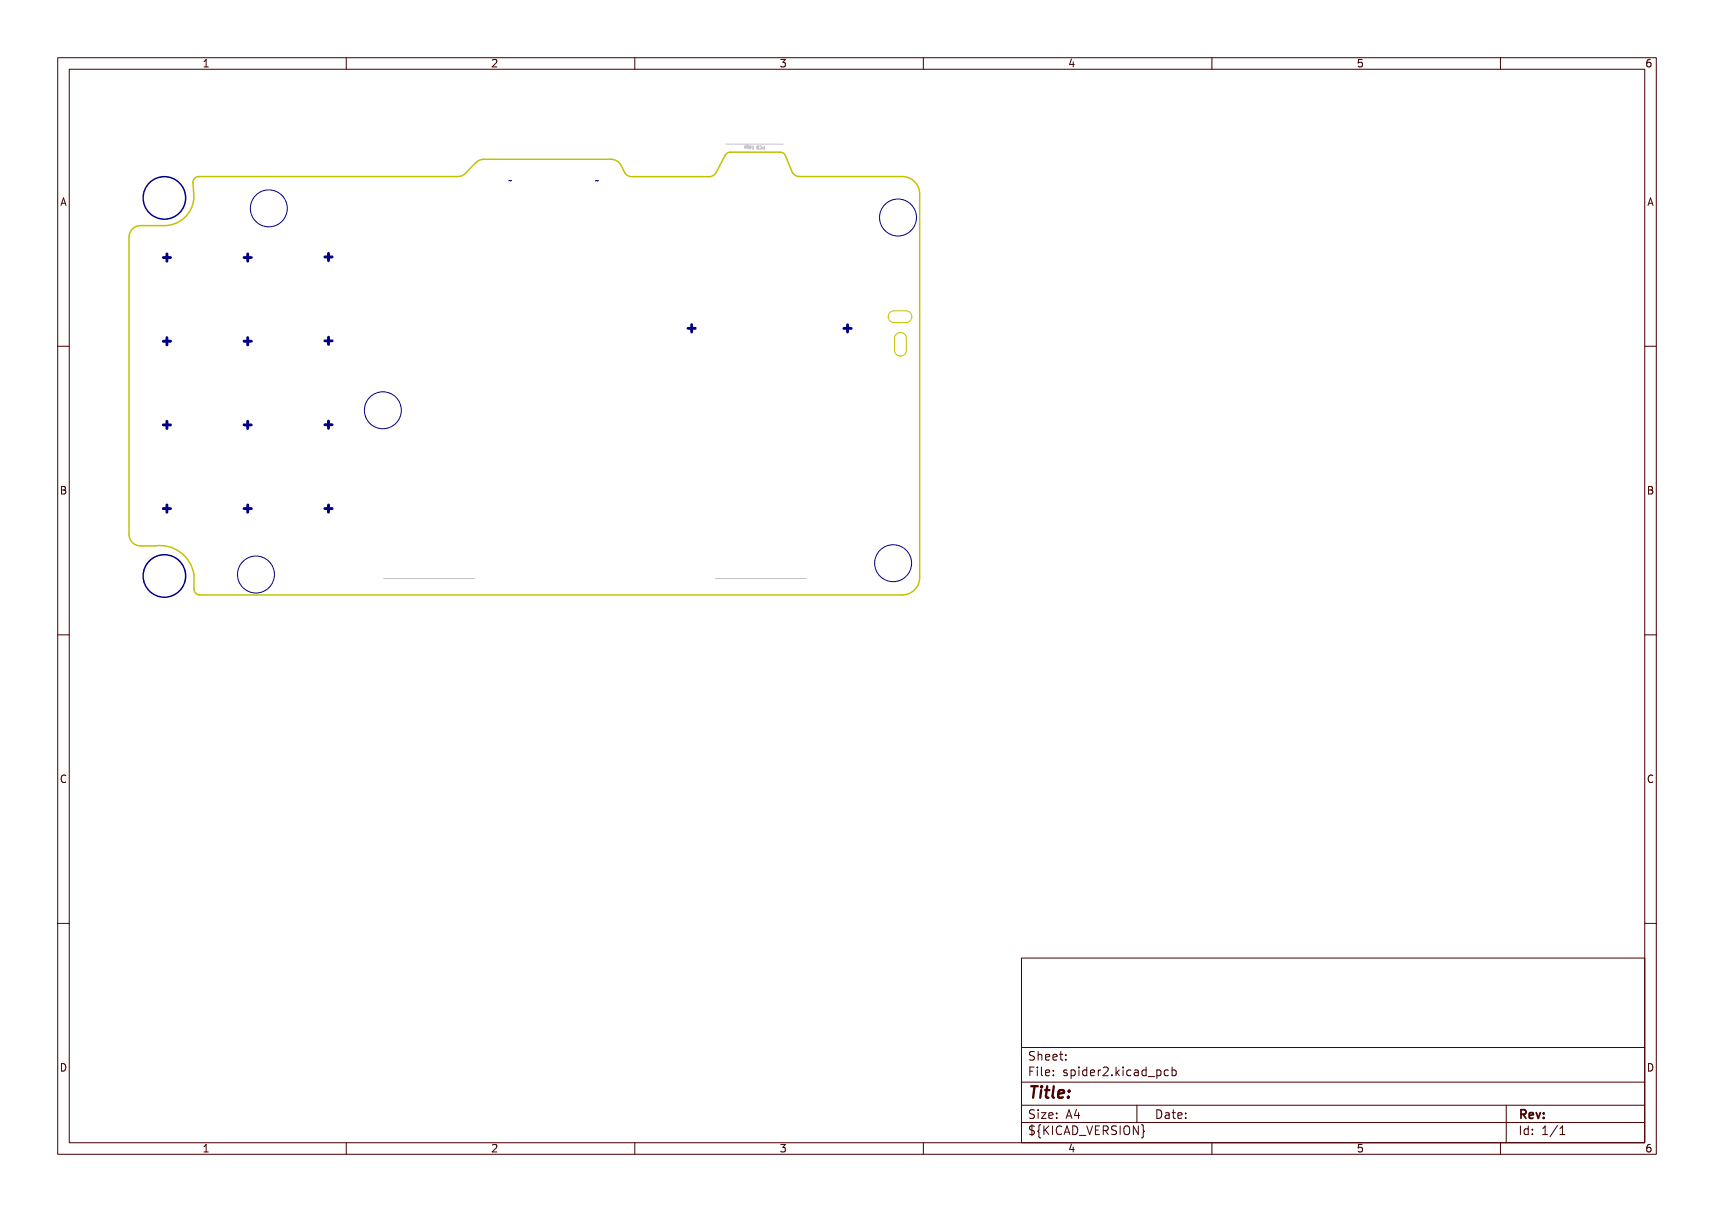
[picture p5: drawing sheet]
<svg xmlns="http://www.w3.org/2000/svg" width="297mm" height="210mm" viewBox="0 0 297 210" stroke-linecap="round" stroke-linejoin="round" font-family="sans-serif">
<g fill="none" stroke="#000084" stroke-width=".17">
<path d="M88.6 31.2l-.4 .1M103.7 31.3l-.5 .1"/>
<circle cx="46.6" cy="36.1" r="3.2"/>
<circle cx="155.6" cy="37.7" r="3.2"/>
<circle cx="66.3" cy="71.1" r="3.2"/>
<circle cx="44.4" cy="99.6" r="3.2"/>
<circle cx="154.8" cy="97.6" r="3.2"/>
</g>
<path d="M22.9 39.7l.9-.5 .6-.1h4a5.1 5.1 0 0 0 5.2-5l-.2-2.4a1 1 0 0 1 1-1.1h45a1.7 1.7 0 0 0 1.3-.6l1.7-1.8a2 2 0 0 1 1.5-.6h22a2 2 0 0 1 1.8 1.1l.6 1.2a1.39 1.39 0 0 0 1.2 .7h13.3a1.39 1.39 0 0 0 1.3-.7l1.5-3a1 1 0 0 1 .9-.5h8.7a1 1 0 0 1 .9 .6l1.2 2.9a1.39 1.39 0 0 0 1.3 .7h17.8a3 3 0 0 1 3 3v66.5a3 3 0 0 1-3 3h-121.8a1 1 0 0 1-1-1 6.2 6.2 0 0 0-4.8-7.5h-4.4a2 2 0 0 1-2-2v-51.5v-.5z" fill="none" stroke="#c2c200" stroke-width=".25"/>
<path d="M154.2 54.1l.7-.2h2.1a1.02 1.02 0 0 1 1 1 1.02 1.02 0 0 1-1 1h-2.1a1.02 1.02 0 0 1-.9-.6 1.02 1.02 0 0 1 .2-1.2zM155.3 57.9a1.03 1.03 0 0 1 1.1-.2 1.03 1.03 0 0 1 .7 .9v2.1a1.02 1.02 0 0 1-1.1 1 1.02 1.02 0 0 1-1-1v-2.1z" fill="none" stroke="#c2c200" stroke-width=".17"/>
<g fill="none" stroke="#c2c2c2" stroke-width=".17">
<path d="M125.7 25h10M129 25.3l.2 .1v.2h-.2v-.1h.2M129.7 25.2h-.3v.4h.2l.1-.2-.3-.1M129.9 25.3l.2 .1v.2h-.2M129.9 25.3v.5M130.3 25.3h.3v.5h-.3M130.4 25.6h.2M131.2 25.8h.1M131.3 25.6l-.1-.2 .2-.1v.5h-.2M131.3 25.6l-.1 .2M131.3 25.6h.1M131.7 25.4a.22 .22 0 0 1 .3 .2 .22 .22 0 0 1-.3 .2"/>
<path d="M132.4 25.3v.5h-.2v-.2h.2M66.5 100.2h15.7M124 100.2h15.7"/>
</g>
<g fill="none" stroke="#000084" stroke-width=".25">
<circle cx="28.5" cy="34.3" r="3.7"/>
<circle cx="28.5" cy="99.8" r="3.7"/>
</g>
<g fill="none" stroke="#000084" stroke-width=".5">
<path d="M28.3 44.6h1.3M28.3 59.1h1.3M28.9 44v1.3M28.9 58.5v1.3M42.3 44.6h1.3M42.3 59.1h1.3M42.9 44v1.3M42.9 58.5v1.3M56.3 59.1h1.3M56.3 44.5h1.3M56.9 43.9v1.3M56.9 58.4v1.3"/>
<path d="M119.2 56.9h1.3M119.8 56.3v1.2M146.2 56.9h1.3M146.9 56.3v1.2M28.3 73.6h1.3M28.9 73v1.3M42.3 73.6h1.3M42.9 73v1.3M56.3 73.6h1.3M56.9 73v1.2M28.3 88.1h1.3M28.9 87.5v1.3"/>
<path d="M42.3 88.1h1.3M42.9 87.5v1.3M56.3 88.1h1.3M56.9 87.5v1.3"/>
</g>
<g fill="none" stroke="#480000" stroke-width=".17">
<path d="M10 10h277v190h-277zM12 12h273v186h-273zM35.3 11.6h.8M35.3 10.7l.4-.4v1.3M60 10v2M85.3 10.4l.5-.1 .3 .4-.8 .9h.8M110 10v2M135.3 10.3h.8l-.4 .5 .3 .1v.6l-.2 .1-.5-.1M160 10v2M185.7 10.2l-.4 1h.9M186 10.7v.9M210 10v2"/>
<path d="M236 10.3h-.6l-.1 .6 .2-.1 .5 .1 .1 .1-.1 .5-.2 .1-.5-.1M260 10v2M286 10.3l-.4 .1a.87 .87 0 0 0 0 1.2l.4-.1 .1-.5-.3-.2-.3 .1-.2 .1M10.6 35.6l.4-1.3 .4 1.3M10.7 35.2h.6M285.6 35.6l.4-1.3 .4 1.3M285.7 35.2h.6M10 60h2M285 60h2M10.7 84.3l.6 .1v.3l-.2 .2a.35 .35 0 0 1 .3 .3 .35 .35 0 0 1-.2 .4h-.5zM10.7 84.9h.4M285.7 84.3l.6 .1v.3l-.2 .2a.35 .35 0 0 1 .3 .3 .35 .35 0 0 1-.2 .4h-.5z"/>
<path d="M285.7 84.9h.4M10 110h2M285 110h2M11.4 134.4a.62 .62 0 0 0-.9 .5 .62 .62 0 0 0 .7 .7l.2-.1M286.4 134.4a.62 .62 0 0 0-.9 .5 .62 .62 0 0 0 .7 .7l.2-.1M10 160h2M285 160h2M177 166h108v32h-108zM10.7 184.3a.66 .66 0 0 1 .7 .6 .66 .66 0 0 1-.7 .7zM35.3 198.7l.4-.4v1.3M35.3 199.6h.8M60 198v2"/>
<path d="M85.3 198.4l.5-.1 .3 .4-.8 .9h.8M110 198v2M135.3 198.3h.8l-.4 .5 .3 .1v.6l-.2 .1-.5-.1M160 198v2M177 194.5h108M177 191.5h108M177 187.5h108M177 181.5h108M178.5 185.6h.5M178.8 194.9v1.9M179.2 184.9h-.7v1.5M179.2 192.4l-.5-.1-.2 .1v.5l.6 .3 .1 .3-.2 .3-.6-.1"/>
<path d="M179.2 195.2l-.5-.1-.2 .1v.5l.6 .3 .1 .3-.2 .3-.6-.1M179.2 182.3l-.5-.1-.2 .1v.5l.6 .3 .1 .3-.2 .3-.6-.1M179.7 184.9v.1M179.7 185.4v1M179.9 182.2v1.5M179.9 192.3v.1M179.9 192.8v1M179.9 182.8l.2-.1 .4 .1v.9M180.3 194.9l-.3 .2v.7l-.2 .2 .2 .2v.8l.3 .2M180.5 192.8h.7l-.7 1h.7M180.5 184.9v1.3l.2 .2M180.9 195.1v1.5"/>
<path d="M181.1 195.7l.6 .9M181.2 185.9l.7-.2-.1-.2-.4-.1-.2 .2v.7h.6M181.2 183.2l.7-.1-.1-.3-.4-.1-.2 .2v.7h.6M181.7 193.3l.8-.1-.1-.3-.4-.1-.3 .2 .1 .7h.6M181.7 195.1l-.8 .9M182.4 195.1v1.5M182.5 183.2l.7-.1-.1-.3-.4-.1-.2 .2v.7h.6M182.5 186.3v.1M182.5 185.5v.1M183.1 193.7v.1M183.1 192.9v.1M183.6 182.7h.6"/>
<path d="M183.8 182.2v1.3l.4 .2M184 195.2a.6 .6 0 0 0-.8 0 .6 .6 0 0 0-.2 .8 .56 .56 0 0 0 .3 .5 .56 .56 0 0 0 .7 0M184.4 196.6l.5-1.5 .5 1.5M184.5 196.2h.7M184.7 182.8v.1M184.7 183.6v.1M184.7 193.8l.5-1.5 .5 1.5M184.9 193.4h.7M184.9 185.5l-.4-.1-.2 .2 .1 .2 .5 .2v.3h-.6M185.6 185.5l.4-.1 .3 .3v.4l-.1 .2h-.6M185.6 185.4v1.5M185.7 198.2l-.4 1h.9"/>
<path d="M185.9 195.1a.76 .76 0 0 1 .9 .7 .76 .76 0 0 1-.9 .8zM186 198.7v.9M186.5 192.2l-.3 1.1h.9M186.9 192.8v1M187 184.9v.1M187 185.4v1M187 196.7h1.2M188.3 195.1l.5 1.5 .5-1.5M188.3 185.5l-.4-.1-.3 .3v.4l.1 .2h.6M188.3 184.9v1.5M189 185.9l.7-.2-.1-.2-.4-.1-.2 .2v.7h.6M189.8 195.8h.5"/>
<path d="M190.3 185.4v1M190.5 195.1h-.7v1.5h.7M190.7 185.4l-.2 .1-.2 .2M191.2 195.9l.7-.1 .1-.2v-.4l-.3-.1h-.5v1.5M191.2 185l.2-.1h.3l.3 .1v.3v.2l-.9 .9h.9M191.5 195.9l.5 .7M192.7 186.3v.1M193.4 184.9v1.5M193.5 195.2l-.6-.1-.2 .1v.5l.6 .3 .2 .3-.3 .3-.6-.1M193.5 185.8l.5 .6M194 185.4l-.6 .6M194.1 195.1v1.5"/>
<path d="M194.6 184.9v.1M194.6 185.4v1M194.8 195.3a.5 .5 0 0 1 .6-.2 .5 .5 0 0 1 .3 .5v.5a.5 .5 0 0 1-.5 .5 .5 .5 0 0 1-.5-.5zM196 185.5l-.5-.1-.3 .3v.4l.2 .2h.6M196.6 185.5h.6v.9M197 191.5v3M197.2 195.1v1.5l-.8-1.5v1.5M197.2 185.7l-.5 .1a.29 .29 0 0 0-.2 .3 .29 .29 0 0 0 .2 .3l.5-.1M197.8 194.9l.3 .2v.7l.2 .2-.2 .2v.8l-.3 .2M198.6 185.5l-.4-.1-.3 .3v.4l.1 .2h.6M198.6 184.9v1.5M199 186.5h1.1"/>
<path d="M200.5 185.4v1.5M200.5 192.3a.76 .76 0 0 1 .8 .7 .76 .76 0 0 1-.8 .8zM200.5 185.5l.4-.1 .3 .3v.4l-.2 .2h-.5M202 192.9h.5l.1 .9M202.5 185.5l-.5-.1-.3 .3v.4l.2 .2h.6M202.6 193.2h-.5a.29 .29 0 0 0-.2 .3 .29 .29 0 0 0 .2 .3l.5-.1M203.1 192.8h.6M203.1 185.5l.4-.1 .3 .3v.4l-.1 .2h-.6M203.1 184.9v1.5M203.3 192.3v1.3l.4 .2M204.1 193.3l.7-.1-.1-.3-.4-.1-.2 .2 .1 .7h.5M205.5 193.7v.1"/>
<path d="M205.5 192.9v.1M210 198v2M236 198.3h-.6l-.1 .6 .2-.1 .5 .1 .1 .1-.1 .5-.2 .1-.5-.1M260 198v2M261 191.5v6.5M263.5 195.1v1.5M264.8 195.7l-.4-.1-.3 .3v.4l.1 .2h.6M264.8 195.1v1.5M265.5 196.5v.1M265.5 195.7v.1M267.3 196.6h.9M267.3 195.5l.4-.4v1.5"/>
<path d="M269.9 195l-1.3 2M270.3 196.6h.9M270.3 195.5l.4-.4v1.5M285.7 184.3a.66 .66 0 0 1 .7 .6 .66 .66 0 0 1-.7 .7zM286 198.3l-.4 .1a.87 .87 0 0 0 0 1.2l.4-.1 .1-.5-.3-.2-.3 .1-.2 .1"/>
</g>
<path d="M263.6 193.1l.7-.1 .1-.2-.1-.4-.2-.1h-.5v1.5M263.9 193.1l.5 .7M265 193.3l.7-.2-.1-.2-.4-.1-.2 .2 .1 .7h.5M266.2 192.8l.4 1 .3-1M267.5 193.6v.2M267.5 192.9v.1" fill="none" stroke="#480000" stroke-width=".3"/>
<g fill="none" stroke="#480000" stroke-width=".4">
<path d="M178.7 188.2h1.1M179.3 188.2l-.3 2M180.4 188.9l-.1 1.3M180.5 188.2l-.1 .1 .1 .1M180.5 188.2l.1 .1-.1 .1M180.5 188.2v.2M181.1 188.9h.7M181.5 188.2l-.3 1.7 .1 .2 .4 .1M182.6 188.2l-.2 1.7 .2 .3M183.4 189.5l1-.1-.1-.4-.2-.1-.5 .1-.3 .9 .3 .3 .6-.1M185.1 190l.1 .1-.1 .1M185.1 190l-.1 .1 .1 .1"/>
<path d="M185.1 190v.2M185.3 189l-.1 .2M185.3 189v.1l-.1 .1M185.3 189l-.1 .1v.1"/>
</g>
<text font-size="2.7" fill="#fff" x="178" y="190.3">Title:</text>
<g font-size="2" fill="#fff">
<text x="178" y="183.8">Sheet:</text>
<text x="178" y="186.5">File: spider2.kicad_pcb</text>
<text x="178" y="193.9">Size: A4</text>
<text x="178" y="196.7">${KICAD_VERSION}</text>
<text x="200" y="193.9">Date:</text>
<text x="263" y="196.7">Id: 1/1</text>
<text x="263" y="193.9">Rev:</text>
</g>
<g font-size="1.7" fill="#fff">
<text x="35" y="11.6">1</text>
<text x="85" y="11.6">2</text>
<text x="135" y="11.6">3</text>
<text x="185" y="11.6">4</text>
<text x="235" y="11.6">5</text>
<text x="285" y="11.6">6</text>
<text x="10.5" y="35.6">A</text>
<text x="285.5" y="35.6">A</text>
<text x="10.5" y="85.6">B</text>
<text x="285.5" y="85.6">B</text>
<text x="10.5" y="135.6">C</text>
<text x="285.5" y="135.6">C</text>
<text x="10.5" y="185.7">D</text>
<text x="285.5" y="185.7">D</text>
<text x="35" y="199.7">1</text>
<text x="85" y="199.7">2</text>
<text x="135" y="199.7">3</text>
<text x="185" y="199.7">4</text>
<text x="235" y="199.7">5</text>
<text x="285" y="199.7">6</text>
</g>
<g font-size="1.3" fill="#fff">
<text x="88" y="31.8">~</text>
<text x="103.1" y="31.8">~</text>
</g>
<text font-size=".7" fill="#fff" x="132.3" y="25.3" transform="rotate(180 132.3 25.3)">PCB Edge</text>
</svg>
